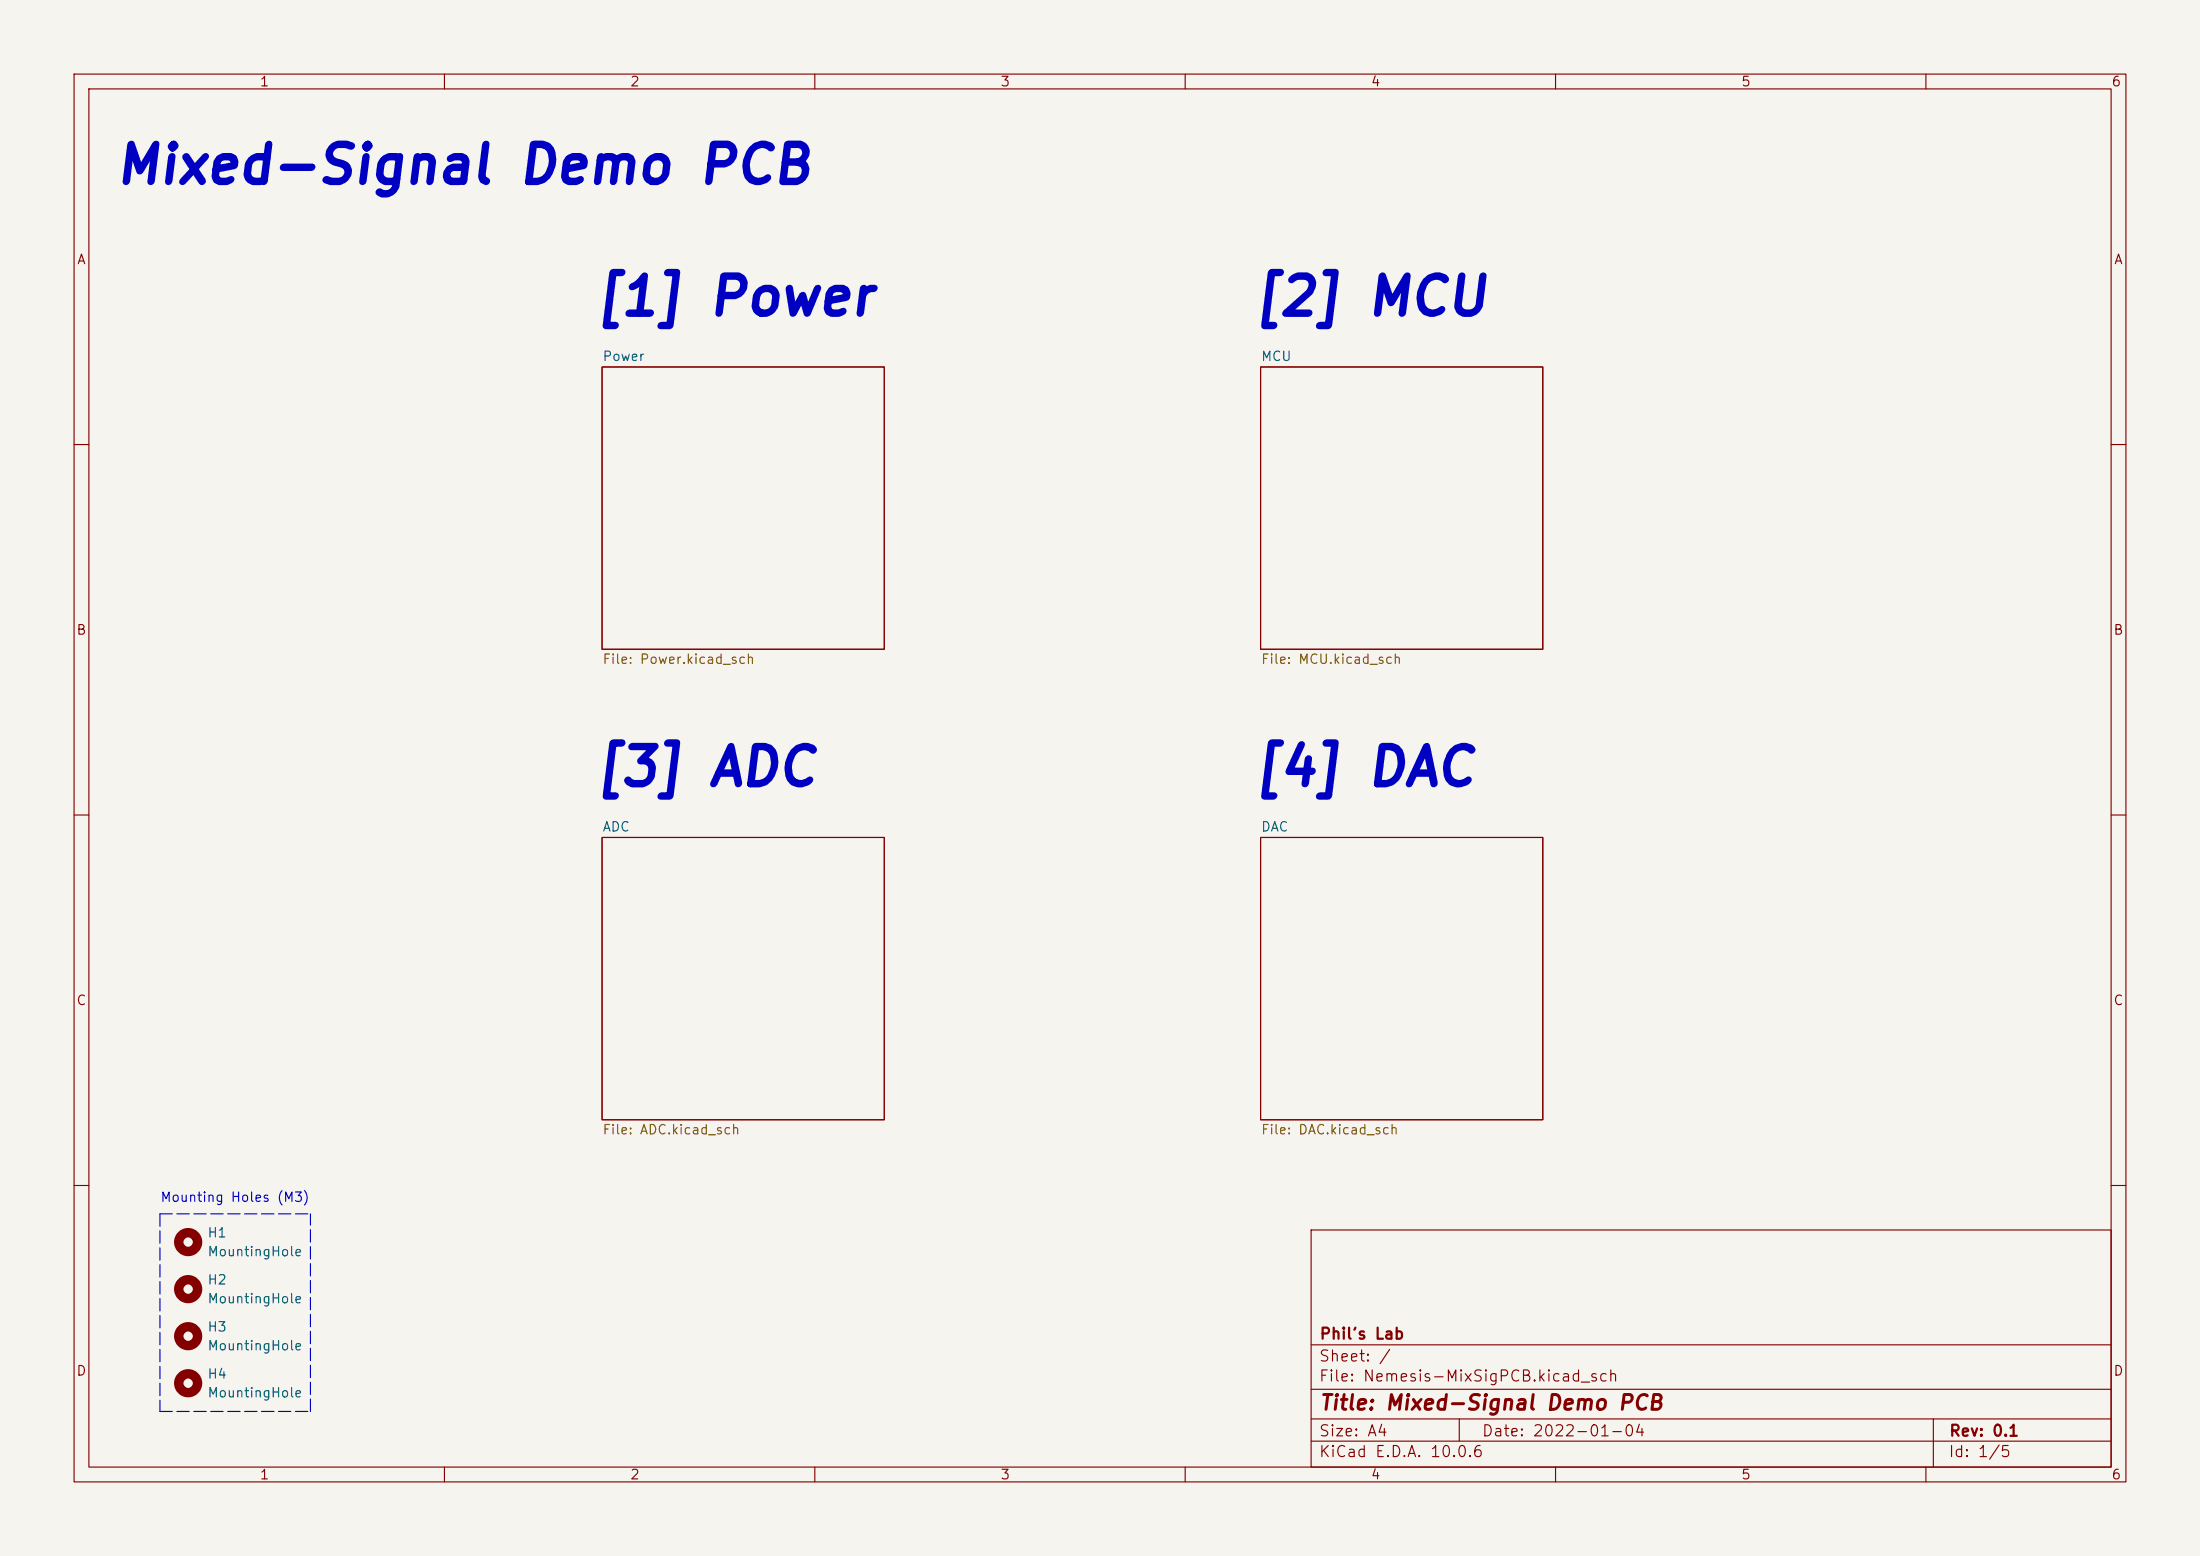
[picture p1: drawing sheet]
<svg xmlns="http://www.w3.org/2000/svg" width="297mm" height="210mm" viewBox="0 0 297 210" stroke-linecap="round" stroke-linejoin="round" font-family="sans-serif">
<path d="M0 0h297v210h-297z" fill="#f5f4ef" stroke="#f5f4ef" stroke-width=".14"/>
<g fill="none" stroke="#840000" stroke-width=".15">
<path d="M10 10h277v190h-277zM12 12h273v186h-273zM60 10v2M110 10v2M160 10v2M210 10v2M260 10v2M81.3 49.5h38.1v38.1h-38.1zM170.2 49.5h38.1v38.1h-38.1zM10 60h2M285 60h2M10 110h2"/>
<path d="M81.3 113h38.1v38.1h-38.1zM170.2 113h38.1v38.1h-38.1zM285 110h2M10 160h2M177 166h108v32h-108zM285 160h2M60 198v2M110 198v2M160 198v2M177 194.5h108M177 191.5h108M177 187.5h108"/>
<path d="M177 181.5h108M197 191.5v3M210 198v2M260 198v2M261 191.5v6.5"/>
</g>
<g fill="none" stroke="#840000" stroke-width="1.3">
<circle cx="25.4" cy="167.6" r="1.27"/>
<circle cx="25.4" cy="174" r="1.27"/>
<circle cx="25.4" cy="186.7" r="1.27"/>
<circle cx="25.4" cy="180.3" r="1.27"/>
</g>
<path d="M21.6 163.8v26.7M21.6 163.8h20.3M21.6 190.5h20.3M41.9 190.5v-26.7" fill="none" stroke="#0000c2" stroke-width=".15" stroke-dasharray="1.7 .6"/>
<g font-size="5" fill="#0000c2">
<text x="15.2" y="26">Mixed-Signal Demo PCB</text>
<text x="79.9" y="43.8">[1] Power</text>
<text x="168.8" y="43.8">[2] MCU</text>
<text x="79.9" y="107.3">[3] ADC</text>
<text x="168.8" y="107.3">[4] DAC</text>
</g>
<text font-size="2" fill="#840000" x="178" y="190.8">Title: Mixed-Signal Demo PCB</text>
<g font-size="1.5" fill="#840000">
<text x="178" y="184.1">Sheet: /</text>
<text x="178" y="181.1">Phil's Lab</text>
<text x="178" y="186.8">File: Nemesis-MixSigPCB.kicad_sch</text>
<text x="178" y="197">KiCad E.D.A. 10.0.6</text>
<text x="178" y="194.2">Size: A4</text>
<text x="200" y="194.2">Date: 2022-01-04</text>
<text x="263" y="197">Id: 1/5</text>
<text x="263" y="194.2">Rev: 0.1</text>
</g>
<g font-size="1.3" fill="#840000">
<text x="35" y="12">1</text>
<text x="85" y="12">2</text>
<text x="135" y="12">3</text>
<text x="185" y="12">4</text>
<text x="235" y="12">5</text>
<text x="285" y="12">6</text>
<text x="10.3" y="36">A</text>
<text x="285.3" y="36">A</text>
<text x="10.2" y="86">B</text>
<text x="285.2" y="86">B</text>
<text x="10.2" y="136">C</text>
<text x="285.2" y="136">C</text>
<text x="10.2" y="186">D</text>
<text x="285.2" y="186">D</text>
<text x="35" y="200">1</text>
<text x="85" y="200">2</text>
<text x="135" y="200">3</text>
<text x="185" y="200">4</text>
<text x="235" y="200">5</text>
<text x="285" y="200">6</text>
</g>
<g font-size="1.3" fill="#006464">
<text x="81.3" y="49">Power</text>
<text x="170.2" y="49">MCU</text>
<text x="81.3" y="112.5">ADC</text>
<text x="170.2" y="112.5">DAC</text>
<text x="27.9" y="167.3">H1</text>
<text x="27.9" y="173.7">H2</text>
<text x="27.9" y="169.9">MountingHole</text>
<text x="27.9" y="176.2">MountingHole</text>
<text x="27.9" y="180">H3</text>
<text x="27.9" y="182.6">MountingHole</text>
<text x="27.9" y="186.4">H4</text>
<text x="27.9" y="188.9">MountingHole</text>
</g>
<g font-size="1.3" fill="#725600">
<text x="81.3" y="89.9">File: Power.kicad_sch</text>
<text x="170.2" y="89.9">File: MCU.kicad_sch</text>
<text x="81.3" y="153.4">File: ADC.kicad_sch</text>
<text x="170.2" y="153.4">File: DAC.kicad_sch</text>
</g>
<text font-size="1.3" fill="#0000c2" x="21.6" y="162.5">Mounting Holes (M3)</text>
</svg>
